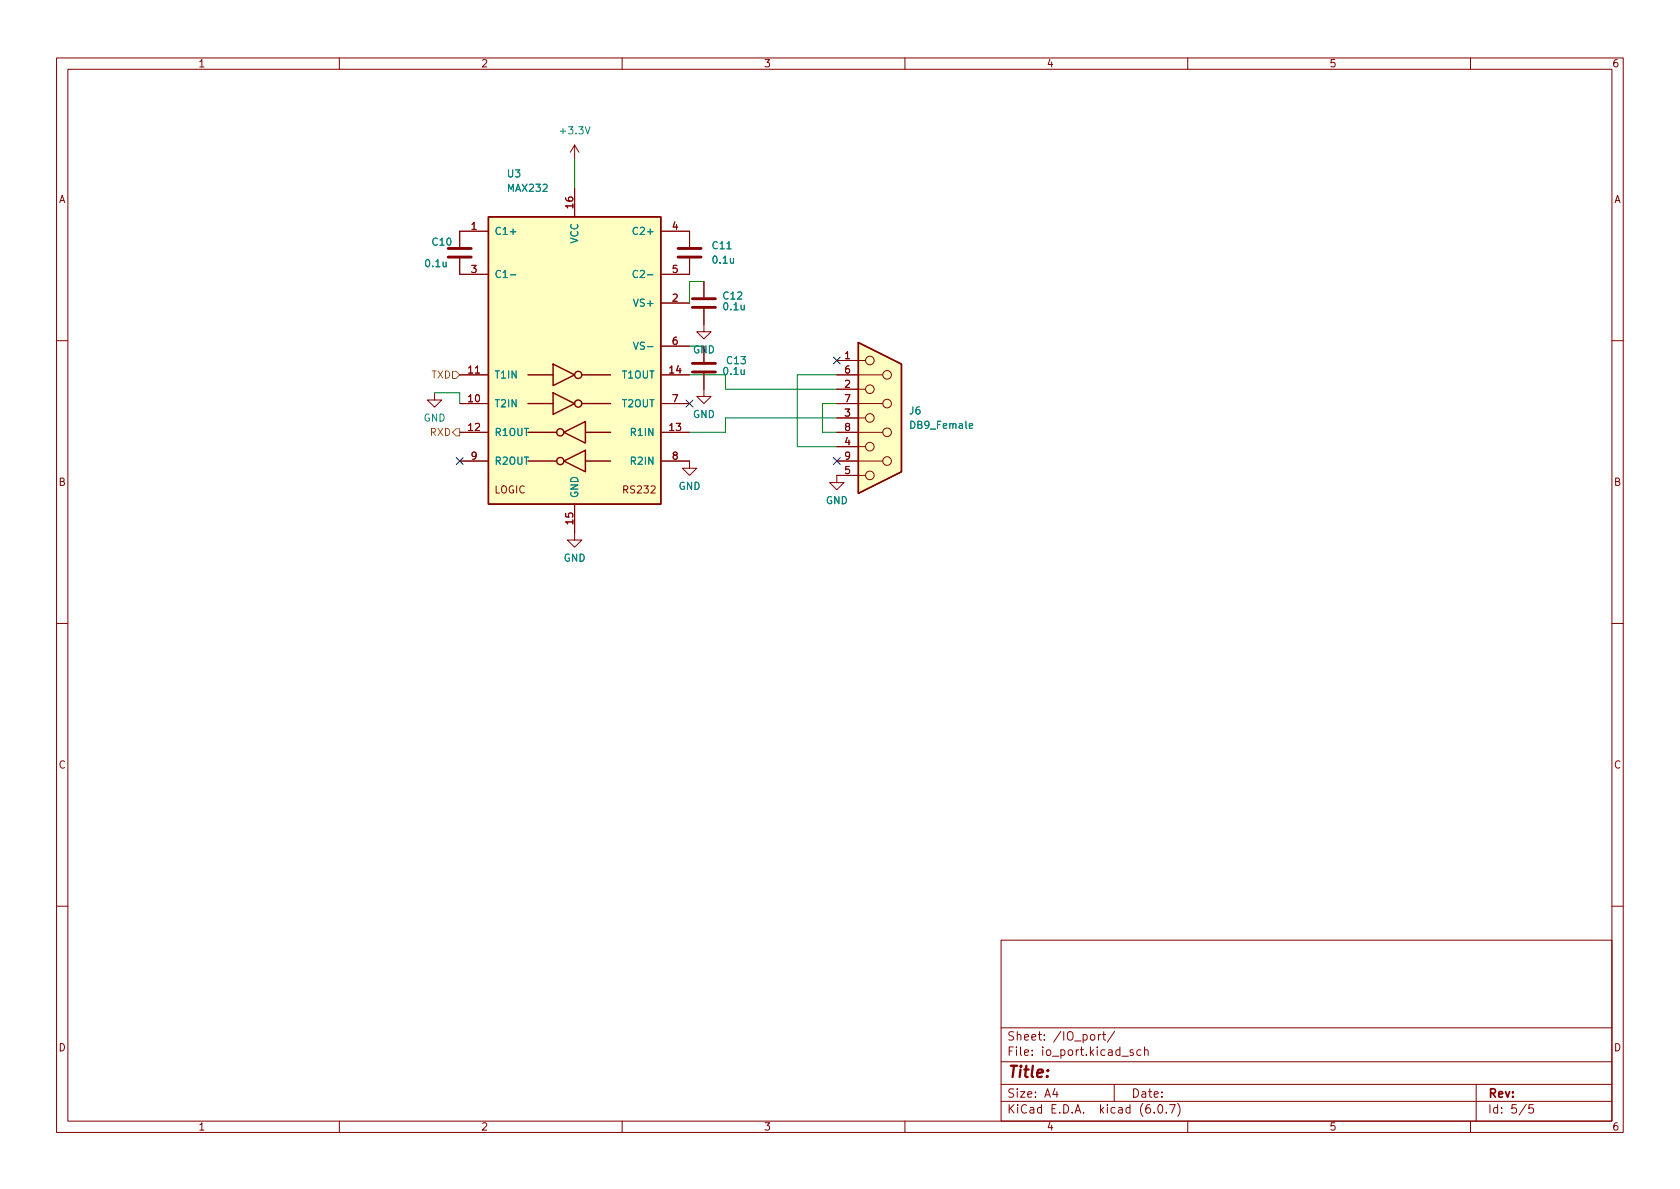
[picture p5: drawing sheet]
(kicad_sch (version 20211123) (generator eeschema)

 (paper "A4")

 (lib_symbols
  (symbol "Connector:DB9_Female" (pin_names (offset 1.016) hide) (in_bom yes) (on_board yes)
   (property "Reference" "J" (id 0) (at 0 13.97 0) (effects (font (size 1.27 1.27))))
   (property "Value" "DB9_Female" (id 1) (at 0 -14.605 0) (effects (font (size 1.27 1.27))))
   (property "Footprint" "" (id 2) (at 0 0 0) (effects (font (size 1.27 1.27)) hide))
   (property "Datasheet" " ~" (id 3) (at 0 0 0) (effects (font (size 1.27 1.27)) hide))
   (symbol "DB9_Female_0_1"
    (circle (center -1.778 -10.16) (radius 0.762) (stroke (width 0) (type default) (color 0 0 0 0)) (fill (type none)))
    (circle (center -1.778 -5.08) (radius 0.762) (stroke (width 0) (type default) (color 0 0 0 0)) (fill (type none)))
    (circle (center -1.778 0) (radius 0.762) (stroke (width 0) (type default) (color 0 0 0 0)) (fill (type none)))
    (circle (center -1.778 5.08) (radius 0.762) (stroke (width 0) (type default) (color 0 0 0 0)) (fill (type none)))
    (circle (center -1.778 10.16) (radius 0.762) (stroke (width 0) (type default) (color 0 0 0 0)) (fill (type none)))
    (polyline (pts (xy -3.81 -10.16) (xy -2.54 -10.16)) (stroke (width 0) (type default) (color 0 0 0 0)) (fill (type none)))
    (polyline (pts (xy -3.81 -7.62) (xy 0.508 -7.62)) (stroke (width 0) (type default) (color 0 0 0 0)) (fill (type none)))
    (polyline (pts (xy -3.81 -5.08) (xy -2.54 -5.08)) (stroke (width 0) (type default) (color 0 0 0 0)) (fill (type none)))
    (polyline (pts (xy -3.81 -2.54) (xy 0.508 -2.54)) (stroke (width 0) (type default) (color 0 0 0 0)) (fill (type none)))
    (polyline (pts (xy -3.81 0) (xy -2.54 0)) (stroke (width 0) (type default) (color 0 0 0 0)) (fill (type none)))
    (polyline (pts (xy -3.81 2.54) (xy 0.508 2.54)) (stroke (width 0) (type default) (color 0 0 0 0)) (fill (type none)))
    (polyline (pts (xy -3.81 5.08) (xy -2.54 5.08)) (stroke (width 0) (type default) (color 0 0 0 0)) (fill (type none)))
    (polyline (pts (xy -3.81 7.62) (xy 0.508 7.62)) (stroke (width 0) (type default) (color 0 0 0 0)) (fill (type none)))
    (polyline (pts (xy -3.81 10.16) (xy -2.54 10.16)) (stroke (width 0) (type default) (color 0 0 0 0)) (fill (type none)))
    (polyline (pts (xy -3.81 13.335) (xy -3.81 -13.335) (xy 3.81 -9.525) (xy 3.81 9.525) (xy -3.81 13.335)) (stroke (width 0.254) (type default) (color 0 0 0 0)) (fill (type background)))
    (circle (center 1.27 -7.62) (radius 0.762) (stroke (width 0) (type default) (color 0 0 0 0)) (fill (type none)))
    (circle (center 1.27 -2.54) (radius 0.762) (stroke (width 0) (type default) (color 0 0 0 0)) (fill (type none)))
    (circle (center 1.27 2.54) (radius 0.762) (stroke (width 0) (type default) (color 0 0 0 0)) (fill (type none)))
    (circle (center 1.27 7.62) (radius 0.762) (stroke (width 0) (type default) (color 0 0 0 0)) (fill (type none))))
   (symbol "DB9_Female_1_1"
    (pin passive line (at -7.62 10.16 0) (length 3.81) (name "1" (effects (font (size 1.27 1.27)))) (number "1" (effects (font (size 1.27 1.27)))))
    (pin passive line (at -7.62 5.08 0) (length 3.81) (name "2" (effects (font (size 1.27 1.27)))) (number "2" (effects (font (size 1.27 1.27)))))
    (pin passive line (at -7.62 0 0) (length 3.81) (name "3" (effects (font (size 1.27 1.27)))) (number "3" (effects (font (size 1.27 1.27)))))
    (pin passive line (at -7.62 -5.08 0) (length 3.81) (name "4" (effects (font (size 1.27 1.27)))) (number "4" (effects (font (size 1.27 1.27)))))
    (pin passive line (at -7.62 -10.16 0) (length 3.81) (name "5" (effects (font (size 1.27 1.27)))) (number "5" (effects (font (size 1.27 1.27)))))
    (pin passive line (at -7.62 7.62 0) (length 3.81) (name "6" (effects (font (size 1.27 1.27)))) (number "6" (effects (font (size 1.27 1.27)))))
    (pin passive line (at -7.62 2.54 0) (length 3.81) (name "7" (effects (font (size 1.27 1.27)))) (number "7" (effects (font (size 1.27 1.27)))))
    (pin passive line (at -7.62 -2.54 0) (length 3.81) (name "8" (effects (font (size 1.27 1.27)))) (number "8" (effects (font (size 1.27 1.27)))))
    (pin passive line (at -7.62 -7.62 0) (length 3.81) (name "9" (effects (font (size 1.27 1.27)))) (number "9" (effects (font (size 1.27 1.27)))))))
  (symbol "Device:C" (pin_numbers hide) (pin_names (offset 0.254)) (in_bom yes) (on_board yes)
   (property "Reference" "C" (id 0) (at 0.635 2.54 0) (effects (font (size 1.27 1.27)) (justify left)))
   (property "Value" "C" (id 1) (at 0.635 -2.54 0) (effects (font (size 1.27 1.27)) (justify left)))
   (property "Footprint" "" (id 2) (at 0.9652 -3.81 0) (effects (font (size 1.27 1.27)) hide))
   (property "Datasheet" "~" (id 3) (at 0 0 0) (effects (font (size 1.27 1.27)) hide))
   (symbol "C_0_1"
    (polyline (pts (xy -2.032 -0.762) (xy 2.032 -0.762)) (stroke (width 0.508) (type default) (color 0 0 0 0)) (fill (type none)))
    (polyline (pts (xy -2.032 0.762) (xy 2.032 0.762)) (stroke (width 0.508) (type default) (color 0 0 0 0)) (fill (type none))))
   (symbol "C_1_1"
    (pin passive line (at 0 3.81 270) (length 2.794) (name "~" (effects (font (size 1.27 1.27)))) (number "1" (effects (font (size 1.27 1.27)))))
    (pin passive line (at 0 -3.81 90) (length 2.794) (name "~" (effects (font (size 1.27 1.27)))) (number "2" (effects (font (size 1.27 1.27)))))))
  (symbol "Interface_UART:MAX232" (pin_names (offset 1.016)) (in_bom yes) (on_board yes)
   (property "Reference" "U" (id 0) (at -2.54 28.575 0) (effects (font (size 1.27 1.27)) (justify right)))
   (property "Value" "MAX232" (id 1) (at -2.54 26.67 0) (effects (font (size 1.27 1.27)) (justify right)))
   (property "Footprint" "" (id 2) (at 1.27 -26.67 0) (effects (font (size 1.27 1.27)) (justify left) hide))
   (property "Datasheet" "http://www.ti.com/lit/ds/symlink/max232.pdf" (id 3) (at 0 2.54 0) (effects (font (size 1.27 1.27)) hide))
   (symbol "MAX232_0_0"
    (text "LOGIC" (at -11.43 -22.86 0) (effects (font (size 1.27 1.27))))
    (text "RS232" (at 11.43 -22.86 0) (effects (font (size 1.27 1.27)))))
   (symbol "MAX232_0_1"
    (rectangle (start -15.24 -25.4) (end 15.24 25.4) (stroke (width 0.254) (type default) (color 0 0 0 0)) (fill (type background)))
    (circle (center -2.54 -17.78) (radius 0.635) (stroke (width 0.254) (type default) (color 0 0 0 0)) (fill (type none)))
    (circle (center -2.54 -12.7) (radius 0.635) (stroke (width 0.254) (type default) (color 0 0 0 0)) (fill (type none)))
    (polyline (pts (xy -3.81 -7.62) (xy -8.255 -7.62)) (stroke (width 0.254) (type default) (color 0 0 0 0)) (fill (type none)))
    (polyline (pts (xy -3.81 -2.54) (xy -8.255 -2.54)) (stroke (width 0.254) (type default) (color 0 0 0 0)) (fill (type none)))
    (polyline (pts (xy -3.175 -17.78) (xy -8.255 -17.78)) (stroke (width 0.254) (type default) (color 0 0 0 0)) (fill (type none)))
    (polyline (pts (xy -3.175 -12.7) (xy -8.255 -12.7)) (stroke (width 0.254) (type default) (color 0 0 0 0)) (fill (type none)))
    (polyline (pts (xy 1.27 -7.62) (xy 6.35 -7.62)) (stroke (width 0.254) (type default) (color 0 0 0 0)) (fill (type none)))
    (polyline (pts (xy 1.27 -2.54) (xy 6.35 -2.54)) (stroke (width 0.254) (type default) (color 0 0 0 0)) (fill (type none)))
    (polyline (pts (xy 1.905 -17.78) (xy 6.35 -17.78)) (stroke (width 0.254) (type default) (color 0 0 0 0)) (fill (type none)))
    (polyline (pts (xy 1.905 -12.7) (xy 6.35 -12.7)) (stroke (width 0.254) (type default) (color 0 0 0 0)) (fill (type none)))
    (polyline (pts (xy -3.81 -5.715) (xy -3.81 -9.525) (xy 0 -7.62) (xy -3.81 -5.715)) (stroke (width 0.254) (type default) (color 0 0 0 0)) (fill (type none)))
    (polyline (pts (xy -3.81 -0.635) (xy -3.81 -4.445) (xy 0 -2.54) (xy -3.81 -0.635)) (stroke (width 0.254) (type default) (color 0 0 0 0)) (fill (type none)))
    (polyline (pts (xy 1.905 -15.875) (xy 1.905 -19.685) (xy -1.905 -17.78) (xy 1.905 -15.875)) (stroke (width 0.254) (type default) (color 0 0 0 0)) (fill (type none)))
    (polyline (pts (xy 1.905 -10.795) (xy 1.905 -14.605) (xy -1.905 -12.7) (xy 1.905 -10.795)) (stroke (width 0.254) (type default) (color 0 0 0 0)) (fill (type none)))
    (circle (center 0.635 -7.62) (radius 0.635) (stroke (width 0.254) (type default) (color 0 0 0 0)) (fill (type none)))
    (circle (center 0.635 -2.54) (radius 0.635) (stroke (width 0.254) (type default) (color 0 0 0 0)) (fill (type none))))
   (symbol "MAX232_1_1"
    (pin passive line (at -20.32 22.86 0) (length 5.08) (name "C1+" (effects (font (size 1.27 1.27)))) (number "1" (effects (font (size 1.27 1.27)))))
    (pin input line (at -20.32 -7.62 0) (length 5.08) (name "T2IN" (effects (font (size 1.27 1.27)))) (number "10" (effects (font (size 1.27 1.27)))))
    (pin input line (at -20.32 -2.54 0) (length 5.08) (name "T1IN" (effects (font (size 1.27 1.27)))) (number "11" (effects (font (size 1.27 1.27)))))
    (pin output line (at -20.32 -12.7 0) (length 5.08) (name "R1OUT" (effects (font (size 1.27 1.27)))) (number "12" (effects (font (size 1.27 1.27)))))
    (pin input line (at 20.32 -12.7 180) (length 5.08) (name "R1IN" (effects (font (size 1.27 1.27)))) (number "13" (effects (font (size 1.27 1.27)))))
    (pin output line (at 20.32 -2.54 180) (length 5.08) (name "T1OUT" (effects (font (size 1.27 1.27)))) (number "14" (effects (font (size 1.27 1.27)))))
    (pin power_in line (at 0 -30.48 90) (length 5.08) (name "GND" (effects (font (size 1.27 1.27)))) (number "15" (effects (font (size 1.27 1.27)))))
    (pin power_in line (at 0 30.48 270) (length 5.08) (name "VCC" (effects (font (size 1.27 1.27)))) (number "16" (effects (font (size 1.27 1.27)))))
    (pin power_out line (at 20.32 10.16 180) (length 5.08) (name "VS+" (effects (font (size 1.27 1.27)))) (number "2" (effects (font (size 1.27 1.27)))))
    (pin passive line (at -20.32 15.24 0) (length 5.08) (name "C1-" (effects (font (size 1.27 1.27)))) (number "3" (effects (font (size 1.27 1.27)))))
    (pin passive line (at 20.32 22.86 180) (length 5.08) (name "C2+" (effects (font (size 1.27 1.27)))) (number "4" (effects (font (size 1.27 1.27)))))
    (pin passive line (at 20.32 15.24 180) (length 5.08) (name "C2-" (effects (font (size 1.27 1.27)))) (number "5" (effects (font (size 1.27 1.27)))))
    (pin power_out line (at 20.32 2.54 180) (length 5.08) (name "VS-" (effects (font (size 1.27 1.27)))) (number "6" (effects (font (size 1.27 1.27)))))
    (pin output line (at 20.32 -7.62 180) (length 5.08) (name "T2OUT" (effects (font (size 1.27 1.27)))) (number "7" (effects (font (size 1.27 1.27)))))
    (pin input line (at 20.32 -17.78 180) (length 5.08) (name "R2IN" (effects (font (size 1.27 1.27)))) (number "8" (effects (font (size 1.27 1.27)))))
    (pin output line (at -20.32 -17.78 0) (length 5.08) (name "R2OUT" (effects (font (size 1.27 1.27)))) (number "9" (effects (font (size 1.27 1.27)))))))
  (symbol "power:+3.3V" (power) (pin_names (offset 0)) (in_bom yes) (on_board yes)
   (property "Reference" "#PWR" (id 0) (at 0 -3.81 0) (effects (font (size 1.27 1.27)) hide))
   (property "Value" "+3.3V" (id 1) (at 0 3.556 0) (effects (font (size 1.27 1.27))))
   (property "Footprint" "" (id 2) (at 0 0 0) (effects (font (size 1.27 1.27)) hide))
   (property "Datasheet" "" (id 3) (at 0 0 0) (effects (font (size 1.27 1.27)) hide))
   (symbol "+3.3V_0_1"
    (polyline (pts (xy -0.762 1.27) (xy 0 2.54)) (stroke (width 0) (type default) (color 0 0 0 0)) (fill (type none)))
    (polyline (pts (xy 0 0) (xy 0 2.54)) (stroke (width 0) (type default) (color 0 0 0 0)) (fill (type none)))
    (polyline (pts (xy 0 2.54) (xy 0.762 1.27)) (stroke (width 0) (type default) (color 0 0 0 0)) (fill (type none))))
   (symbol "+3.3V_1_1"
    (pin power_in line (at 0 0 90) (length 0) hide (name "+3.3V" (effects (font (size 1.27 1.27)))) (number "1" (effects (font (size 1.27 1.27)))))))
  (symbol "power:GND" (power) (pin_names (offset 0)) (in_bom yes) (on_board yes)
   (property "Reference" "#PWR" (id 0) (at 0 -6.35 0) (effects (font (size 1.27 1.27)) hide))
   (property "Value" "GND" (id 1) (at 0 -3.81 0) (effects (font (size 1.27 1.27))))
   (property "Footprint" "" (id 2) (at 0 0 0) (effects (font (size 1.27 1.27)) hide))
   (property "Datasheet" "" (id 3) (at 0 0 0) (effects (font (size 1.27 1.27)) hide))
   (symbol "GND_0_1"
    (polyline (pts (xy 0 0) (xy 0 -1.27) (xy 1.27 -1.27) (xy 0 -2.54) (xy -1.27 -1.27) (xy 0 -1.27)) (stroke (width 0) (type default) (color 0 0 0 0)) (fill (type none))))
   (symbol "GND_1_1"
    (pin power_in line (at 0 0 270) (length 0) hide (name "GND" (effects (font (size 1.27 1.27)))) (number "1" (effects (font (size 1.27 1.27))))))))


 (no_connect (at 81.28 81.28))
 (no_connect (at 147.955 81.28))
 (no_connect (at 121.92 71.12))
 (no_connect (at 147.955 63.5))

 (wire (pts (xy 121.92 53.34) (xy 121.92 49.53)) (stroke (width 0) (type default) (color 0 0 0 0)))
 (wire (pts (xy 128.27 73.66) (xy 128.27 76.2)) (stroke (width 0) (type default) (color 0 0 0 0)))
 (wire (pts (xy 81.28 71.12) (xy 81.28 69.215)) (stroke (width 0) (type default) (color 0 0 0 0)))
 (wire (pts (xy 121.92 60.96) (xy 124.46 60.96)) (stroke (width 0) (type default) (color 0 0 0 0)))
 (wire (pts (xy 145.415 76.2) (xy 147.955 76.2)) (stroke (width 0) (type default) (color 0 0 0 0)))
 (wire (pts (xy 147.955 66.04) (xy 140.97 66.04)) (stroke (width 0) (type default) (color 0 0 0 0)))
 (wire (pts (xy 140.97 78.74) (xy 147.955 78.74)) (stroke (width 0) (type default) (color 0 0 0 0)))
 (wire (pts (xy 121.92 76.2) (xy 128.27 76.2)) (stroke (width 0) (type default) (color 0 0 0 0)))
 (wire (pts (xy 147.955 71.12) (xy 145.415 71.12)) (stroke (width 0) (type default) (color 0 0 0 0)))
 (wire (pts (xy 140.97 66.04) (xy 140.97 78.74)) (stroke (width 0) (type default) (color 0 0 0 0)))
 (wire (pts (xy 145.415 71.12) (xy 145.415 76.2)) (stroke (width 0) (type default) (color 0 0 0 0)))
 (wire (pts (xy 128.27 68.58) (xy 147.955 68.58)) (stroke (width 0) (type default) (color 0 0 0 0)))
 (wire (pts (xy 101.6 27.94) (xy 101.6 33.02)) (stroke (width 0) (type default) (color 0 0 0 0)))
 (wire (pts (xy 81.28 69.215) (xy 76.835 69.215)) (stroke (width 0) (type default) (color 0 0 0 0)))
 (wire (pts (xy 121.92 49.53) (xy 124.46 49.53)) (stroke (width 0) (type default) (color 0 0 0 0)))
 (wire (pts (xy 128.27 73.66) (xy 147.955 73.66)) (stroke (width 0) (type default) (color 0 0 0 0)))
 (wire (pts (xy 121.92 66.04) (xy 128.27 66.04)) (stroke (width 0) (type default) (color 0 0 0 0)))
 (wire (pts (xy 128.27 66.04) (xy 128.27 68.58)) (stroke (width 0) (type default) (color 0 0 0 0)))

 (hierarchical_label "TXD" (shape input) (at 81.28 66.04 180) (effects (font (size 1.27 1.27)) (justify right)))
 (hierarchical_label "RXD" (shape output) (at 81.28 76.2 180) (effects (font (size 1.27 1.27)) (justify right)))

 (symbol (lib_id "power:GND") (at 124.46 57.15 0) (unit 1) (in_bom yes) (on_board yes) (fields_autoplaced)
  (property "Reference" "#PWR040" (id 0) (at 124.46 63.5 0) (effects (font (size 1.27 1.27)) hide))
  (property "Value" "GND" (id 1) (at 124.46 61.595 0))
  (property "Footprint" "" (id 2) (at 124.46 57.15 0) (effects (font (size 1.27 1.27)) hide))
  (property "Datasheet" "" (id 3) (at 124.46 57.15 0) (effects (font (size 1.27 1.27)) hide)) (pin "1"))

 (symbol (lib_id "power:GND") (at 101.6 93.98 0) (unit 1) (in_bom yes) (on_board yes) (fields_autoplaced)
  (property "Reference" "#PWR038" (id 0) (at 101.6 100.33 0) (effects (font (size 1.27 1.27)) hide))
  (property "Value" "GND" (id 1) (at 101.6 98.425 0))
  (property "Footprint" "" (id 2) (at 101.6 93.98 0) (effects (font (size 1.27 1.27)) hide))
  (property "Datasheet" "" (id 3) (at 101.6 93.98 0) (effects (font (size 1.27 1.27)) hide)) (pin "1"))

 (symbol (lib_id "Device:C") (at 121.92 44.45 0) (unit 1) (in_bom yes) (on_board yes) (fields_autoplaced)
  (property "Reference" "C11" (id 0) (at 125.73 43.1799 0) (effects (font (size 1.27 1.27)) (justify left)))
  (property "Value" "0.1u" (id 1) (at 125.73 45.7199 0) (effects (font (size 1.27 1.27)) (justify left)))
  (property "Footprint" "" (id 2) (at 122.8852 48.26 0) (effects (font (size 1.27 1.27)) hide))
  (property "Datasheet" "~" (id 3) (at 121.92 44.45 0) (effects (font (size 1.27 1.27)) hide)) (pin "1") (pin "2"))

 (symbol (lib_id "power:GND") (at 121.92 81.28 0) (unit 1) (in_bom yes) (on_board yes) (fields_autoplaced)
  (property "Reference" "#PWR039" (id 0) (at 121.92 87.63 0) (effects (font (size 1.27 1.27)) hide))
  (property "Value" "GND" (id 1) (at 121.92 85.725 0))
  (property "Footprint" "" (id 2) (at 121.92 81.28 0) (effects (font (size 1.27 1.27)) hide))
  (property "Datasheet" "" (id 3) (at 121.92 81.28 0) (effects (font (size 1.27 1.27)) hide)) (pin "1"))

 (symbol (lib_id "Interface_UART:MAX232") (at 101.6 63.5 0) (unit 1) (in_bom yes) (on_board yes)
  (property "Reference" "U3" (id 0) (at 89.535 30.48 0) (effects (font (size 1.27 1.27)) (justify left)))
  (property "Value" "MAX232" (id 1) (at 89.535 33.02 0) (effects (font (size 1.27 1.27)) (justify left)))
  (property "Footprint" "" (id 2) (at 102.87 90.17 0) (effects (font (size 1.27 1.27)) (justify left) hide))
  (property "Datasheet" "http://www.ti.com/lit/ds/symlink/max232.pdf" (id 3) (at 101.6 60.96 0) (effects (font (size 1.27 1.27)) hide)) (pin "1") (pin "10") (pin "11") (pin "12") (pin "13") (pin "14") (pin "15") (pin "16") (pin "2") (pin "3") (pin "4") (pin "5") (pin "6") (pin "7") (pin "8") (pin "9"))

 (symbol (lib_id "Device:C") (at 124.46 53.34 180) (unit 1) (in_bom yes) (on_board yes)
  (property "Reference" "C12" (id 0) (at 127.635 52.0699 0) (effects (font (size 1.27 1.27)) (justify right)))
  (property "Value" "0.1u" (id 1) (at 127.635 53.975 0) (effects (font (size 1.27 1.27)) (justify right)))
  (property "Footprint" "" (id 2) (at 123.4948 49.53 0) (effects (font (size 1.27 1.27)) hide))
  (property "Datasheet" "~" (id 3) (at 124.46 53.34 0) (effects (font (size 1.27 1.27)) hide)) (pin "1") (pin "2"))

 (symbol (lib_id "power:GND") (at 76.835 69.215 0) (unit 1) (in_bom yes) (on_board yes) (fields_autoplaced)
  (property "Reference" "#PWR036" (id 0) (at 76.835 75.565 0) (effects (font (size 1.27 1.27)) hide))
  (property "Value" "GND" (id 1) (at 76.835 73.66 0))
  (property "Footprint" "" (id 2) (at 76.835 69.215 0) (effects (font (size 1.27 1.27)) hide))
  (property "Datasheet" "" (id 3) (at 76.835 69.215 0) (effects (font (size 1.27 1.27)) hide)) (pin "1"))

 (symbol (lib_id "Device:C") (at 124.46 64.77 0) (unit 1) (in_bom yes) (on_board yes)
  (property "Reference" "C13" (id 0) (at 128.27 63.5 0) (effects (font (size 1.27 1.27)) (justify left)))
  (property "Value" "0.1u" (id 1) (at 127.635 65.405 0) (effects (font (size 1.27 1.27)) (justify left)))
  (property "Footprint" "" (id 2) (at 125.4252 68.58 0) (effects (font (size 1.27 1.27)) hide))
  (property "Datasheet" "~" (id 3) (at 124.46 64.77 0) (effects (font (size 1.27 1.27)) hide)) (pin "1") (pin "2"))

 (symbol (lib_id "Connector:DB9_Female") (at 155.575 73.66 0) (unit 1) (in_bom yes) (on_board yes) (fields_autoplaced)
  (property "Reference" "J6" (id 0) (at 160.655 72.3899 0) (effects (font (size 1.27 1.27)) (justify left)))
  (property "Value" "DB9_Female" (id 1) (at 160.655 74.9299 0) (effects (font (size 1.27 1.27)) (justify left)))
  (property "Footprint" "" (id 2) (at 155.575 73.66 0) (effects (font (size 1.27 1.27)) hide))
  (property "Datasheet" " ~" (id 3) (at 155.575 73.66 0) (effects (font (size 1.27 1.27)) hide)) (pin "1") (pin "2") (pin "3") (pin "4") (pin "5") (pin "6") (pin "7") (pin "8") (pin "9"))

 (symbol (lib_id "power:+3.3V") (at 101.6 27.94 0) (unit 1) (in_bom yes) (on_board yes) (fields_autoplaced)
  (property "Reference" "#PWR037" (id 0) (at 101.6 31.75 0) (effects (font (size 1.27 1.27)) hide))
  (property "Value" "+3.3V" (id 1) (at 101.6 22.86 0))
  (property "Footprint" "" (id 2) (at 101.6 27.94 0) (effects (font (size 1.27 1.27)) hide))
  (property "Datasheet" "" (id 3) (at 101.6 27.94 0) (effects (font (size 1.27 1.27)) hide)) (pin "1"))

 (symbol (lib_id "power:GND") (at 147.955 83.82 0) (unit 1) (in_bom yes) (on_board yes) (fields_autoplaced)
  (property "Reference" "#PWR042" (id 0) (at 147.955 90.17 0) (effects (font (size 1.27 1.27)) hide))
  (property "Value" "GND" (id 1) (at 147.955 88.265 0))
  (property "Footprint" "" (id 2) (at 147.955 83.82 0) (effects (font (size 1.27 1.27)) hide))
  (property "Datasheet" "" (id 3) (at 147.955 83.82 0) (effects (font (size 1.27 1.27)) hide)) (pin "1"))

 (symbol (lib_id "power:GND") (at 124.46 68.58 0) (unit 1) (in_bom yes) (on_board yes) (fields_autoplaced)
  (property "Reference" "#PWR041" (id 0) (at 124.46 74.93 0) (effects (font (size 1.27 1.27)) hide))
  (property "Value" "GND" (id 1) (at 124.46 73.025 0))
  (property "Footprint" "" (id 2) (at 124.46 68.58 0) (effects (font (size 1.27 1.27)) hide))
  (property "Datasheet" "" (id 3) (at 124.46 68.58 0) (effects (font (size 1.27 1.27)) hide)) (pin "1"))

 (symbol (lib_id "Device:C") (at 81.28 44.45 0) (unit 1) (in_bom yes) (on_board yes)
  (property "Reference" "C10" (id 0) (at 76.2 42.545 0) (effects (font (size 1.27 1.27)) (justify left)))
  (property "Value" "0.1u" (id 1) (at 74.93 46.355 0) (effects (font (size 1.27 1.27)) (justify left)))
  (property "Footprint" "" (id 2) (at 82.2452 48.26 0) (effects (font (size 1.27 1.27)) hide))
  (property "Datasheet" "~" (id 3) (at 81.28 44.45 0) (effects (font (size 1.27 1.27)) hide)) (pin "1") (pin "2")))
